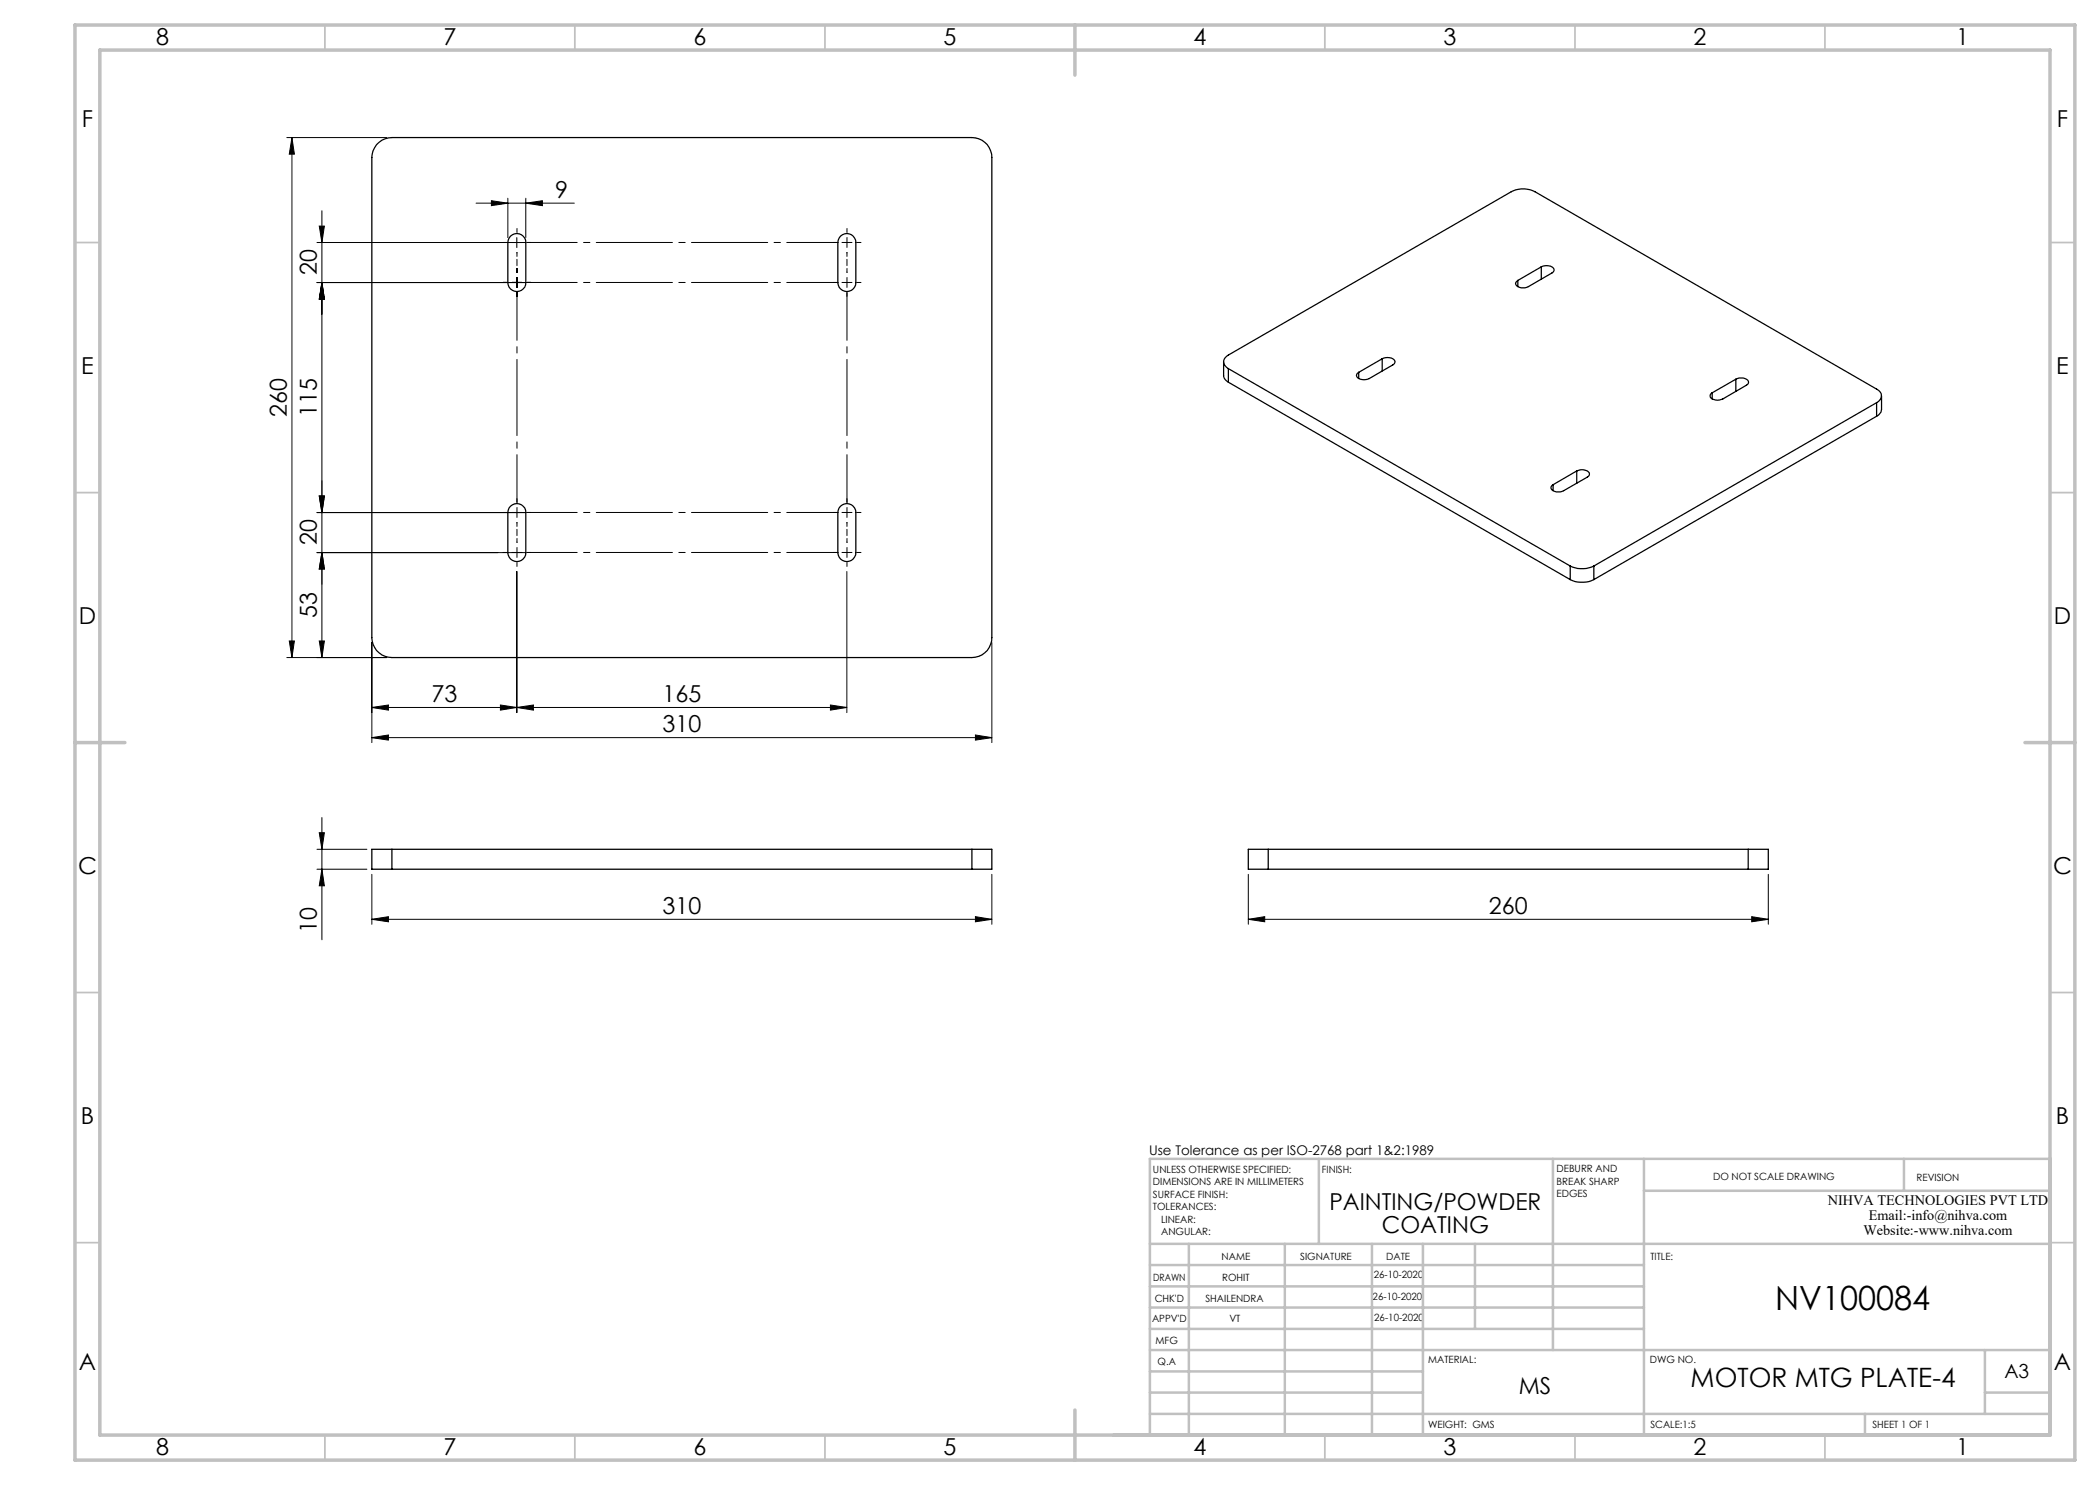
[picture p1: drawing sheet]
<svg xmlns="http://www.w3.org/2000/svg" width="420mm" height="297mm" viewBox="0 0 420 297" stroke-linecap="round" stroke-linejoin="round" font-family="sans-serif">
<g fill="none" stroke="#000" stroke-width=".2">
<path d="M57.4 27.5h20M58.4 27.5l.5 3.3h-1zM58.4 27.5v104M101.6 39.6v7.9M105.2 39.6v7.9M63.4 48.5h41.8M63.4 56.5h41.8M63.9 45.2h1l-.5 3.3zM64.4 42.2v89.3M64.4 56.5l.5 3.3h-1zM95.2 40.6h19.7M98.3 40.1l3.3 .5-3.3 .5z"/>
<path d="M103.4 47.5v2M105.2 40.6l3.3-.5v1zM63.9 99.2h1l-.5 3.3zM63.4 110.5h41.8M63.4 102.5h41.8M64.4 110.5l.5 3.3h-1zM103.4 114.3v28.2M169.4 114.3v28.2M57.4 131.5h20M57.9 128.2h1l-.5 3.3zM63.9 128.2h1l-.5 3.3zM74.4 128.5v20"/>
<path d="M198.4 128.5v20M74.4 147.5l3.3-.5v1zM74.4 141.5l3.3-.5v1zM74.4 147.5h124M74.4 141.5h95M100.1 141l3.3 .5-3.3 .5zM103.4 141.5l3.3-.5v1zM166.1 141l3.3 .5-3.3 .5zM195.1 147l3.3 .5-3.3 .5zM63.4 173.8h10M63.4 169.9h10M63.9 166.5h1l-.5 3.4z"/>
<path d="M64.4 163.5v24.5M64.4 173.8l.5 3.4h-1zM74.4 174.9v10M198.4 174.9v10M249.7 174.9v10M353.7 174.9v10M74.4 183.9l3.3-.6v1.1zM74.4 183.9h124M195.1 183.3l3.3 .6-3.3 .5zM249.7 183.9l3.2-.6v1.1zM249.7 183.9h104M350.3 183.3l3.4 .6-3.4 .5z"/>
</g>
<g fill="none" stroke="#000" stroke-width=".2" stroke-dasharray="15.2 1.3 1.3 1.3">
<path d="M101.4 48.5h-.8M101.4 56.5h-.8M103.4 46.5v-.8M103.4 50.5v.8M103.4 56.5v-1M103.4 56.5h-1M103.4 56.5v1M103.4 56.5h1M103.4 54.5v-.8M103.4 58.5v.8M105.4 48.5h.8M105.4 56.5h.8"/>
<path d="M167.4 48.5h-.8M167.4 56.5h-.8M169.4 48.5v-1M169.4 48.5h-1M169.4 48.5v1M169.4 48.5h1M169.4 46.5v-.8M169.4 50.5v.8M169.4 56.5v-1M169.4 56.5h-1M169.4 56.5v1M169.4 56.5h1"/>
<path d="M169.4 54.5v-.8M169.4 58.5v.8M171.4 48.5h.8M171.4 56.5h.8M101.4 102.5h-.8M101.4 110.5h-.8M103.4 102.5v-1M103.4 102.5h-1M103.4 102.5v1M103.4 102.5h1M103.4 100.5v-.8M103.4 104.5v.8"/>
<path d="M103.4 110.5v-1M103.4 110.5h-1M103.4 110.5v1M103.4 110.5h1M103.4 108.5v-.8M103.4 112.5v.8M105.4 102.5h.8M105.4 110.5h.8M167.4 110.5h-.8M167.4 102.5h-.8M169.4 110.5v-1M169.4 110.5h-1"/>
<path d="M169.4 110.5v1M169.4 110.5h1M169.4 108.5v-.8M169.4 112.5v.8M169.4 102.5v-1M169.4 102.5h-1M169.4 102.5v1M169.4 102.5h1M169.4 100.5v-.8M169.4 104.5v.8M171.4 110.5h.8M171.4 102.5h.8"/>
</g>
<path d="M105.4 48.5h62M105.4 56.5h62M105.4 110.5h62M105.4 102.5h62" fill="none" stroke="#000" stroke-width=".2" stroke-dasharray="15.2 1.3 1.3 1.3" stroke-dashoffset="5.2"/>
<path d="M103.4 54.5v-4M169.4 54.5v-4M103.4 108.5v-4M169.4 108.5v-4" fill="none" stroke="#000" stroke-width=".2" stroke-dasharray="15.2 1.3 1.3 1.3" stroke-dashoffset="15.1"/>
<path d="M103.4 100.5v-42M169.4 100.5v-42" fill="none" stroke="#000" stroke-width=".2" stroke-dasharray="15.2 1.3 1.3 1.3" stroke-dashoffset="5.7"/>
<g fill="none" stroke="#c0c0c0" stroke-width=".35">
<path d="M65 5v5M115 5v5M165 5v5M265 5v5M315 5v5M365 5v5M15 48.5h5M410 48.5h5M15 98.5h5M410 98.5h5M15 198.5h5M410 198.5h5"/>
<path d="M15 248.5h5M410 248.5h5M65 287v5M115 287v5M165 287v5M265 287v5M315 287v5M365 287v5"/>
</g>
<g fill="none" stroke="#c0c0c0" stroke-width=".5">
<path d="M263.8 231.8v17M310.6 231.8v38.2M328.8 231.8v55.2M328.8 238.2h81.2M380.8 231.8v6.4M410 231.8h-180v55.2M230 248.8h180M230 257.3h98.8M230 253h98.8M237.8 248.8v38.2M257 248.8v38.2M274.4 248.8v38.2"/>
<path d="M284.6 248.8v38.2M295 248.8v17M230 265.8h98.8M230 261.5h98.8M230 278.5h54.6M230 274.3h54.6M230 270h180M397 278.5h13M397 270v12.8M230 282.8h180M373 282.8v4.2"/>
</g>
<path d="M15 5h400v287h-400zM20 10h390v277h-390zM215 5v10M15 148.5h10M405 148.5h10M215 282v10" fill="none" stroke="#c0c0c0" stroke-width=".7"/>
<g fill="#000">
<path d="M58.4 27.5l.5 3.3h-1zM57.9 128.2h1l-.5 3.3z"/>
<path d="M64.4 110.5l.5 3.3h-1zM63.9 99.2h1l-.5 3.3z"/>
<path d="M64.4 173.8l.5 3.4h-1zM63.9 166.5h1l-.5 3.4zM63.9 128.2h1l-.5 3.3zM64.4 110.5l.5 3.3h-1zM63.9 99.2h1l-.5 3.3zM64.4 56.5l.5 3.3h-1zM64.4 56.5l.5 3.3h-1zM63.9 45.2h1l-.5 3.3z"/>
<path d="M74.4 183.9l3.3-.6v1.1zM195.1 183.3l3.3 .6-3.3 .5zM74.4 147.5l3.3-.5v1zM195.1 147l3.3 .5-3.3 .5zM74.4 141.5l3.3-.5v1zM100.1 141l3.3 .5-3.3 .5zM103.4 141.5l3.3-.5v1zM166.1 141l3.3 .5-3.3 .5zM98.3 40.1l3.3 .5-3.3 .5zM105.2 40.6l3.3-.5v1zM249.7 183.9l3.2-.6v1.1zM350.3 183.3l3.4 .6-3.4 .5z"/>
</g>
<g fill="none" stroke="#000" stroke-width=".25">
<path d="M75.3 28.9a4 4 0 0 1 3.1-1.4h116a4 4 0 0 1 4 4v96a3.9 3.9 0 0 1-4 4h-116a4.1 4.1 0 0 1-4-4v-96a4.2 4.2 0 0 1 .9-2.6zM102.1 47.2a1.8 1.8 0 0 1 2-.4 1.8 1.8 0 0 1 1.1 1.7v8a1.8 1.8 0 0 1-1.8 1.8 1.8 1.8 0 0 1-1.8-1.8v-8v-.5zM168.1 47.2a1.8 1.8 0 0 1 2-.3 1.8 1.8 0 0 1 1.1 1.6v8a1.8 1.8 0 0 1-1.8 1.8 1.8 1.8 0 0 1-1.8-1.8v-8v-.5zM303.6 56.1v1.2M308.3 53.4a2.06 2.06 0 0 1 2.5 .4 .66 .66 0 0 1-.4 .8l-4.7 2.7a1.82 1.82 0 0 1-2.6-.6l.5-.6M308.3 53.4l-4.7 2.7M308.3 53.4v2.4M244.7 72.4v2.7a1.51 1.51 0 0 0 1 1.3M245.7 73.7a1.44 1.44 0 0 1-1-1.3 1.44 1.44 0 0 1 1-1.4l56.6-32.7a5.2 5.2 0 0 1 4.7 0l68.3 39.5a1.44 1.44 0 0 1 1 1.4 1.44 1.44 0 0 1-1 1.3M245.7 73.7l68.3 39.5M245.7 73.7v2.7M245.7 76.4l68.3 39.5"/>
<path d="M271.7 74.5v1.2M276.4 71.8a2.06 2.06 0 0 1 2.5 .3 .66 .66 0 0 1-.3 .9l-4.7 2.7a2.06 2.06 0 0 1-2.5-.4 .66 .66 0 0 1 .3-.8M276.4 71.8l-4.7 2.7M276.4 71.8v2.4M342.4 78.6v1.2M347.2 75.8a1.95 1.95 0 0 1 2.5 .4 .64 .64 0 0 1-.4 .8l-4.7 2.8a2.06 2.06 0 0 1-2.5-.4 .66 .66 0 0 1 .3-.8M347.2 75.8l-4.8 2.8M347.2 75.8v2.5M376.3 79.2v2.7a1.48 1.48 0 0 1-1 1.4M310.6 96.9v1.2M315.3 94.2a2.06 2.06 0 0 1 2.6 .4 .66 .66 0 0 1-.4 .8l-4.8 2.7a1.95 1.95 0 0 1-2.5-.3 .64 .64 0 0 1 .4-.9M315.3 94.2l-4.7 2.7"/>
<path d="M315.3 94.2v2.5M375.3 80.5l-56.5 32.7M375.3 80.5v2.8M375.3 83.3l-56.5 32.6M102.1 101.2a1.8 1.8 0 0 1 2-.3 1.8 1.8 0 0 1 1.1 1.6v8a1.8 1.8 0 0 1-1.8 1.8 1.8 1.8 0 0 1-1.8-1.8v-8l.2-.9zM168.1 101.2a1.8 1.8 0 0 1 2-.3 1.8 1.8 0 0 1 1.1 1.6v8a1.8 1.8 0 0 1-1.8 1.8 1.8 1.8 0 0 1-1.8-1.8v-8l.2-.9zM314 115.9a5.5 5.5 0 0 0 4.8 0M314 113.2a5.5 5.5 0 0 0 4.8 0M314 113.2v2.7M318.8 113.2v2.7M78.4 169.9h-4v3.9h4M78.4 169.9v3.9"/>
<path d="M78.4 169.9h116M78.4 173.8h116M194.4 169.9h4v3.9h-4M194.4 169.9v3.9M253.6 169.9h-3.9v3.9h3.9M253.6 169.9h96M253.6 173.8h96M253.6 169.9v3.9M349.6 169.9h4.1v3.9h-4.1M349.6 169.9v3.9"/>
</g>
<text font-size="6.7" x="355" y="262">NV100084</text>
<text font-size="5.3" x="338.1" y="277.4">MOTOR MTG PLATE-4</text>
<g font-size="4.7">
<text x="31.2" y="9">8</text>
<text x="88.7" y="9">7</text>
<text x="138.7" y="9">6</text>
<text x="188.7" y="9">5</text>
<text x="238.7" y="9">4</text>
<text x="288.7" y="9">3</text>
<text x="338.7" y="9">2</text>
<text x="391.2" y="9">1</text>
<text x="16.4" y="25.5">F</text>
<text x="411.4" y="25.5">F</text>
<text x="111" y="39.6">9</text>
<text x="63.4" y="55.1" transform="rotate(-90 63.4 55.1)">20</text>
<text x="16.3" y="74.7">E</text>
<text x="411.2" y="74.7">E</text>
<text x="57.4" y="83.4" transform="rotate(-90 57.4 83.4)">260</text>
<text x="63.4" y="83.4" transform="rotate(-90 63.4 83.4)">115</text>
<text x="63.4" y="109.1" transform="rotate(-90 63.4 109.1)">20</text>
<text x="15.8" y="124.7">D</text>
<text x="63.4" y="123.6" transform="rotate(-90 63.4 123.6)">53</text>
<text x="410.8" y="124.7">D</text>
<text x="86.3" y="140.5">73</text>
<text x="132.5" y="140.5">165</text>
<text x="132.5" y="146.5">310</text>
<text x="15.6" y="174.7">C</text>
<text x="410.6" y="174.7">C</text>
<text x="132.5" y="182.8">310</text>
<text x="297.8" y="182.8">260</text>
<text x="63.4" y="186.7" transform="rotate(-90 63.4 186.7)">10</text>
<text x="16.2" y="224.7">B</text>
<text x="411.2" y="224.7">B</text>
<text x="265.9" y="242.1">PAINTING/POWDER</text>
<text x="276.4" y="246.6">COATING</text>
<text x="15.8" y="274">A</text>
<text x="410.8" y="274">A</text>
<text x="303.7" y="278.9">MS</text>
<text x="31.2" y="291">8</text>
<text x="88.7" y="291">7</text>
<text x="138.7" y="291">6</text>
<text x="188.7" y="291">5</text>
<text x="238.7" y="291">4</text>
<text x="288.7" y="291">3</text>
<text x="338.7" y="291">2</text>
<text x="391.2" y="291">1</text>
</g>
<text font-size="3.9" x="400.9" y="275.5">A3</text>
<g font-size="2.9">
<text x="365.6" y="241">NIHVA TECHNOLOGIES PVT LTD</text>
<text x="373.8" y="244">Email:-info@nihva.com</text>
<text x="372.7" y="247">Website:-www.nihva.com</text>
</g>
<text font-size="2.7" x="229.8" y="231.1">Use Tolerance as per ISO-2768 part 1&amp;2:1989</text>
<g font-size="2">
<text x="230.6" y="234.6">UNLESS OTHERWISE SPECIFIED:</text>
<text x="230.6" y="237.1">DIMENSIONS ARE IN MILLIMETERS</text>
<text x="230.6" y="239.6">SURFACE FINISH:</text>
<text x="264.4" y="234.6">FINISH:</text>
<text x="311.3" y="234.5">DEBURR AND</text>
<text x="311.3" y="237">BREAK SHARP</text>
<text x="311.3" y="239.5">EDGES</text>
<text x="342.6" y="236">DO NOT SCALE DRAWING</text>
<text x="383.3" y="236.2">REVISION</text>
<text x="230.6" y="242.1">TOLERANCES:</text>
<text x="232.2" y="244.6">LINEAR:</text>
<text x="232.2" y="247.1">ANGULAR:</text>
<text x="244.3" y="252">NAME</text>
<text x="260" y="251.9">SIGNATURE</text>
<text x="277.2" y="251.9">DATE</text>
<text x="330.1" y="251.9">TITLE:</text>
<text x="230.6" y="256.1">DRAWN</text>
<text x="244.4" y="256.1">ROHIT</text>
<text x="274.7" y="255.6">26-10-2020</text>
<text x="230.9" y="260.3">CHK'D</text>
<text x="241.1" y="260.3">SHAILENDRA</text>
<text x="274.5" y="260">26-10-2020</text>
<text x="230.4" y="264.4">APPV'D</text>
<text x="231.1" y="268.8">MFG</text>
<text x="245.9" y="264.4">VT</text>
<text x="274.8" y="264.2">26-10-2020</text>
<text x="231.5" y="273">Q.A</text>
<text x="285.6" y="272.5">MATERIAL:</text>
<text x="330" y="272.5">DWG NO.</text>
<text x="285.6" y="285.5">WEIGHT: GMS</text>
<text x="330.1" y="285.6">SCALE:1:5</text>
<text x="374.5" y="285.6">SHEET 1 OF 1</text>
</g>
</svg>
